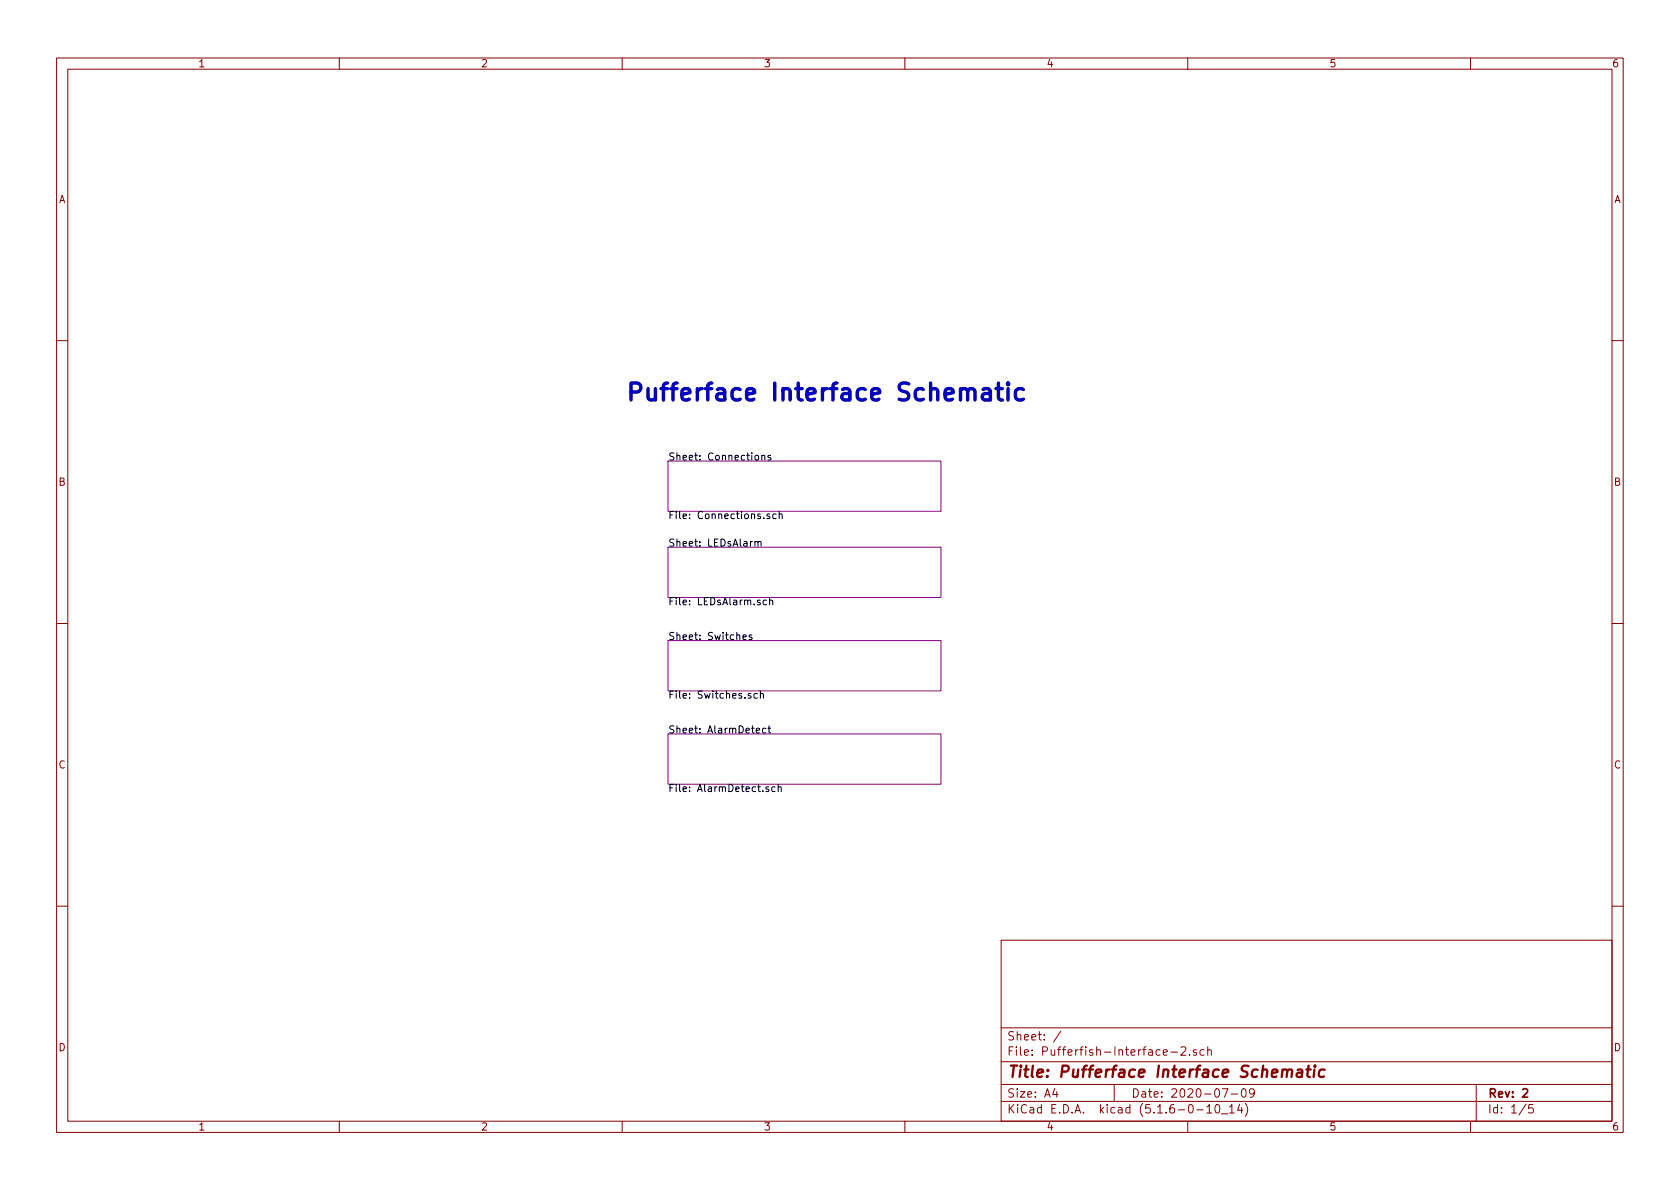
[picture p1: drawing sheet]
<svg xmlns="http://www.w3.org/2000/svg" width="297mm" height="210mm" viewBox="0 0 297 210" stroke-linecap="round" stroke-linejoin="round" font-family="sans-serif">
<g fill="none" stroke="#840000" stroke-width=".18">
<path d="M10 10.3h277v189.9h-277zM12 12.2h273v186.1h-273zM60 10.3v1.9M110 10.3v1.9M160 10.3v1.9M210 10.3v1.9M260 10.3v1.9M10 60.2h2M285 60.2h2M10 110.3h2M285 110.3h2M10 160.2h2"/>
<path d="M177 166.3h108v32h-108zM285 160.2h2M60 198.3v1.9M110 198.3v1.9M160 198.3v1.9M177 194.8h108M177 191.8h108M177 187.8h108M177 181.8h108M186.5 192.5l-.4 1h1M186.8 193v1M187.6 182.3l-1.3 2"/>
<path d="M197 191.8v3M207 186h1.2M208.8 185.3l.2-.2h.4l.3 .4-.9 1.1h.9M210 198.3v1.9M210.3 186.5v.1M211.5 185.7l-.3-.1-.2 .2v.2l.5 .2v.3h-.5M211.6 196.3h1.2M212.9 185.7l-.4-.1-.3 .3v.6l.3 .1 .4-.1M213.4 195.8l.4-.5v1.5M213.4 196.8h.8M213.5 185.7l.2-.1 .4 .1 .1 .9M213.5 185.1v1.5"/>
<path d="M215 195.4l.3-.1a.94 .94 0 0 1 0 1.5 .8 .8 0 0 1-.6-.6 .8 .8 0 0 1 .3-.8zM216 197h1.1M216.1 192.5h1l-.6 1.5M217.4 195.8l.4-.5v1.5M217.4 196.8h.8M217.7 193.5h1.1M219.2 195.2l-.4 1.1h.9M219.5 195.8v1M219.6 192.7l.4-.2a.94 .94 0 0 1 0 1.5 .82 .82 0 0 1-.4-1.3zM220.2 195.1a1.71 1.71 0 0 1 0 2.3M221.8 193.2l-.3 .3h-.3l-.3-.3v-.4l.2-.2 .4-.1 .2 .2a1.13 1.13 0 0 1-.2 1.2l-.4 .1M260 198.3v1.9"/>
<path d="M261 191.8v6.5M269.8 195.2l-1.2 2M271 195.3h-.7v.7l.2-.1 .5 .1 .1 .2-.1 .5-.2 .1-.5-.1"/>
</g>
<path d="M269.2 192.7l.3-.2h.3l.3 .5-.9 1h.9" fill="none" stroke="#840000" stroke-width=".3"/>
<path d="M226.8 189.3a.5 .5 0 0 1 .8 .1l-.1 1M227.6 189.4a.47 .47 0 0 1 .4-.3 .47 .47 0 0 1 .5 .3l-.2 1M229.4 189.2h.8l-.1 1.2M230.3 189.6l-.7 .1a.4 .4 0 0 0-.4 .3 .4 .4 0 0 0 .3 .4l.7-.1M231 189.1h.7M231.4 188.4l-.3 1.8 .1 .1 .4 .1M232.4 189.1l-.1 1.3M232.5 188.4l-.1 .1 .1 .1v-.2v.2M234.2 189.2a.68 .68 0 0 0-1 .3v.8l.3 .1 .6-.1" fill="none" stroke="#840000" stroke-width=".41"/>
<path d="M118.1 81.5h48.3v8.9h-48.3zM118.1 96.8h48.3v8.9h-48.3zM118.1 113.3h48.3v8.9h-48.3zM118.1 129.8h48.3v8.9h-48.3z" fill="none" stroke="#840084" stroke-width=".18"/>
<g fill="none" stroke="#000" stroke-width=".18">
<path d="M133.5 95.9l.2-.1h.3v.8M133.5 95.8v.8M133.5 80.6l.2-.1 .4 .1v.5l-.1 .2-.3 .1-.2-.2zM134 95.9l.2-.1h.3l.1 .8M134.7 80.6l.2-.1 .3 .1v.8M134.7 80.5v.9M136.1 90.9h-.3l-.2 .2 .1 .1 .4 .2v.3h-.5M136.2 80.6l-.2-.1-.2 .2v.2l.4 .1v.3h-.4M137.2 90.9h-.3l-.3 .2 .1 .6h.5M137.8 91l.1-.1h.4v.8M137.8 90.4v1.3M131.4 112.7l.6-.1-.1-.3h-.4l-.1 .1v.6h.5"/>
<path d="M132.9 112.3h-.3l-.2 .1 .1 .2 .4 .1v.3h-.5M135.5 106.2l-.3-.1-.3 .2 .2 .6h.4M136.1 106.2l.1-.1 .4 .1v.8M136.1 105.7v1.3M132.7 122.7l-.3-.1-.1 .2v.2l.4 .1v.3h-.4M133.7 129.2l.6-.1v-.3h-.4l-.2 .2 .1 .6h.5M133.9 122.7l-.4-.1-.2 .3 .1 .5h.5M134.4 122.8l.2-.2 .3 .1 .1 .8M134.4 122.2v1.3M135.4 128.8h-.3l-.3 .2 .1 .6h.5M135.8 128.8h.4M135.9 139.2l-.3-.1-.2 .2 .1 .2 .4 .1v.3h-.5"/>
<path d="M136 128.3v1.1l.2 .2M137 139.2l-.3-.1-.3 .3 .2 .5h.4M137.6 139.3l.2-.2 .3 .1v.8M137.6 138.7v1.3"/>
</g>
<path d="M173.8 68.9l.3-.2h.6l.3 .2 .1 .3v1.5M175.1 69.4l-.3 .2h-.7a.59 .59 0 0 0-.5 .6 .59 .59 0 0 0 .5 .5h.7l.3-.1M176.1 68.7h1.1M176.5 67.7v2.6l.2 .3 .5 .1M178.2 67.7l-.1 .2 .1 .1 .2-.1-.2-.2v.3M178.2 68.7v2M180.9 68.9l-.2-.2h-.6l-.4 .3-.2 .3v.8l.2 .4 .4 .2h.6l.2-.1" fill="none" stroke="#0000c2" stroke-width=".61"/>
<text font-size="4.2" fill="#0000c2" x="110.5" y="70.9">Pufferface Interface Schematic</text>
<text font-size="2.8" fill="#840000" x="178" y="190.5">Title: Pufferface Interface Schematic</text>
<g font-size="2.1" fill="#840000">
<text x="178" y="184">Sheet: /</text>
<text x="178" y="186.7">File: Pufferfish-Interface-2.sch</text>
<text x="178" y="196.9">KiCad E.D.A. kicad (5.1.6-0-10_14)</text>
<text x="178" y="194.1">Size: A4</text>
<text x="200" y="194.1">Date: 2020-07-09</text>
<text x="263" y="194.1">Rev: 2</text>
<text x="263" y="196.9">Id: 1/5</text>
</g>
<g font-size="1.8" fill="#840000">
<text x="35" y="11.9">1</text>
<text x="85" y="11.9">2</text>
<text x="135" y="11.9">3</text>
<text x="185" y="11.9">4</text>
<text x="235" y="11.9">5</text>
<text x="285" y="11.9">6</text>
<text x="10.4" y="35.9">A</text>
<text x="285.4" y="35.9">A</text>
<text x="10.4" y="85.9">B</text>
<text x="285.4" y="85.9">B</text>
<text x="10.4" y="135.9">C</text>
<text x="285.4" y="135.9">C</text>
<text x="10.4" y="185.9">D</text>
<text x="285.4" y="185.9">D</text>
<text x="35" y="199.9">1</text>
<text x="85" y="199.9">2</text>
<text x="135" y="199.9">3</text>
<text x="185" y="199.9">4</text>
<text x="235" y="199.9">5</text>
<text x="285" y="199.9">6</text>
</g>
<g font-size="1.8">
<text x="118.1" y="81.4">Sheet: Connections</text>
<text x="118.1" y="91.8">File: Connections.sch</text>
<text x="118.1" y="96.7">Sheet: LEDsAlarm</text>
<text x="118.1" y="107">File: LEDsAlarm.sch</text>
<text x="118.1" y="113.2">Sheet: Switches</text>
<text x="118.1" y="123.5">File: Switches.sch</text>
<text x="118.1" y="129.7">Sheet: AlarmDetect</text>
<text x="118.1" y="140">File: AlarmDetect.sch</text>
</g>
</svg>
